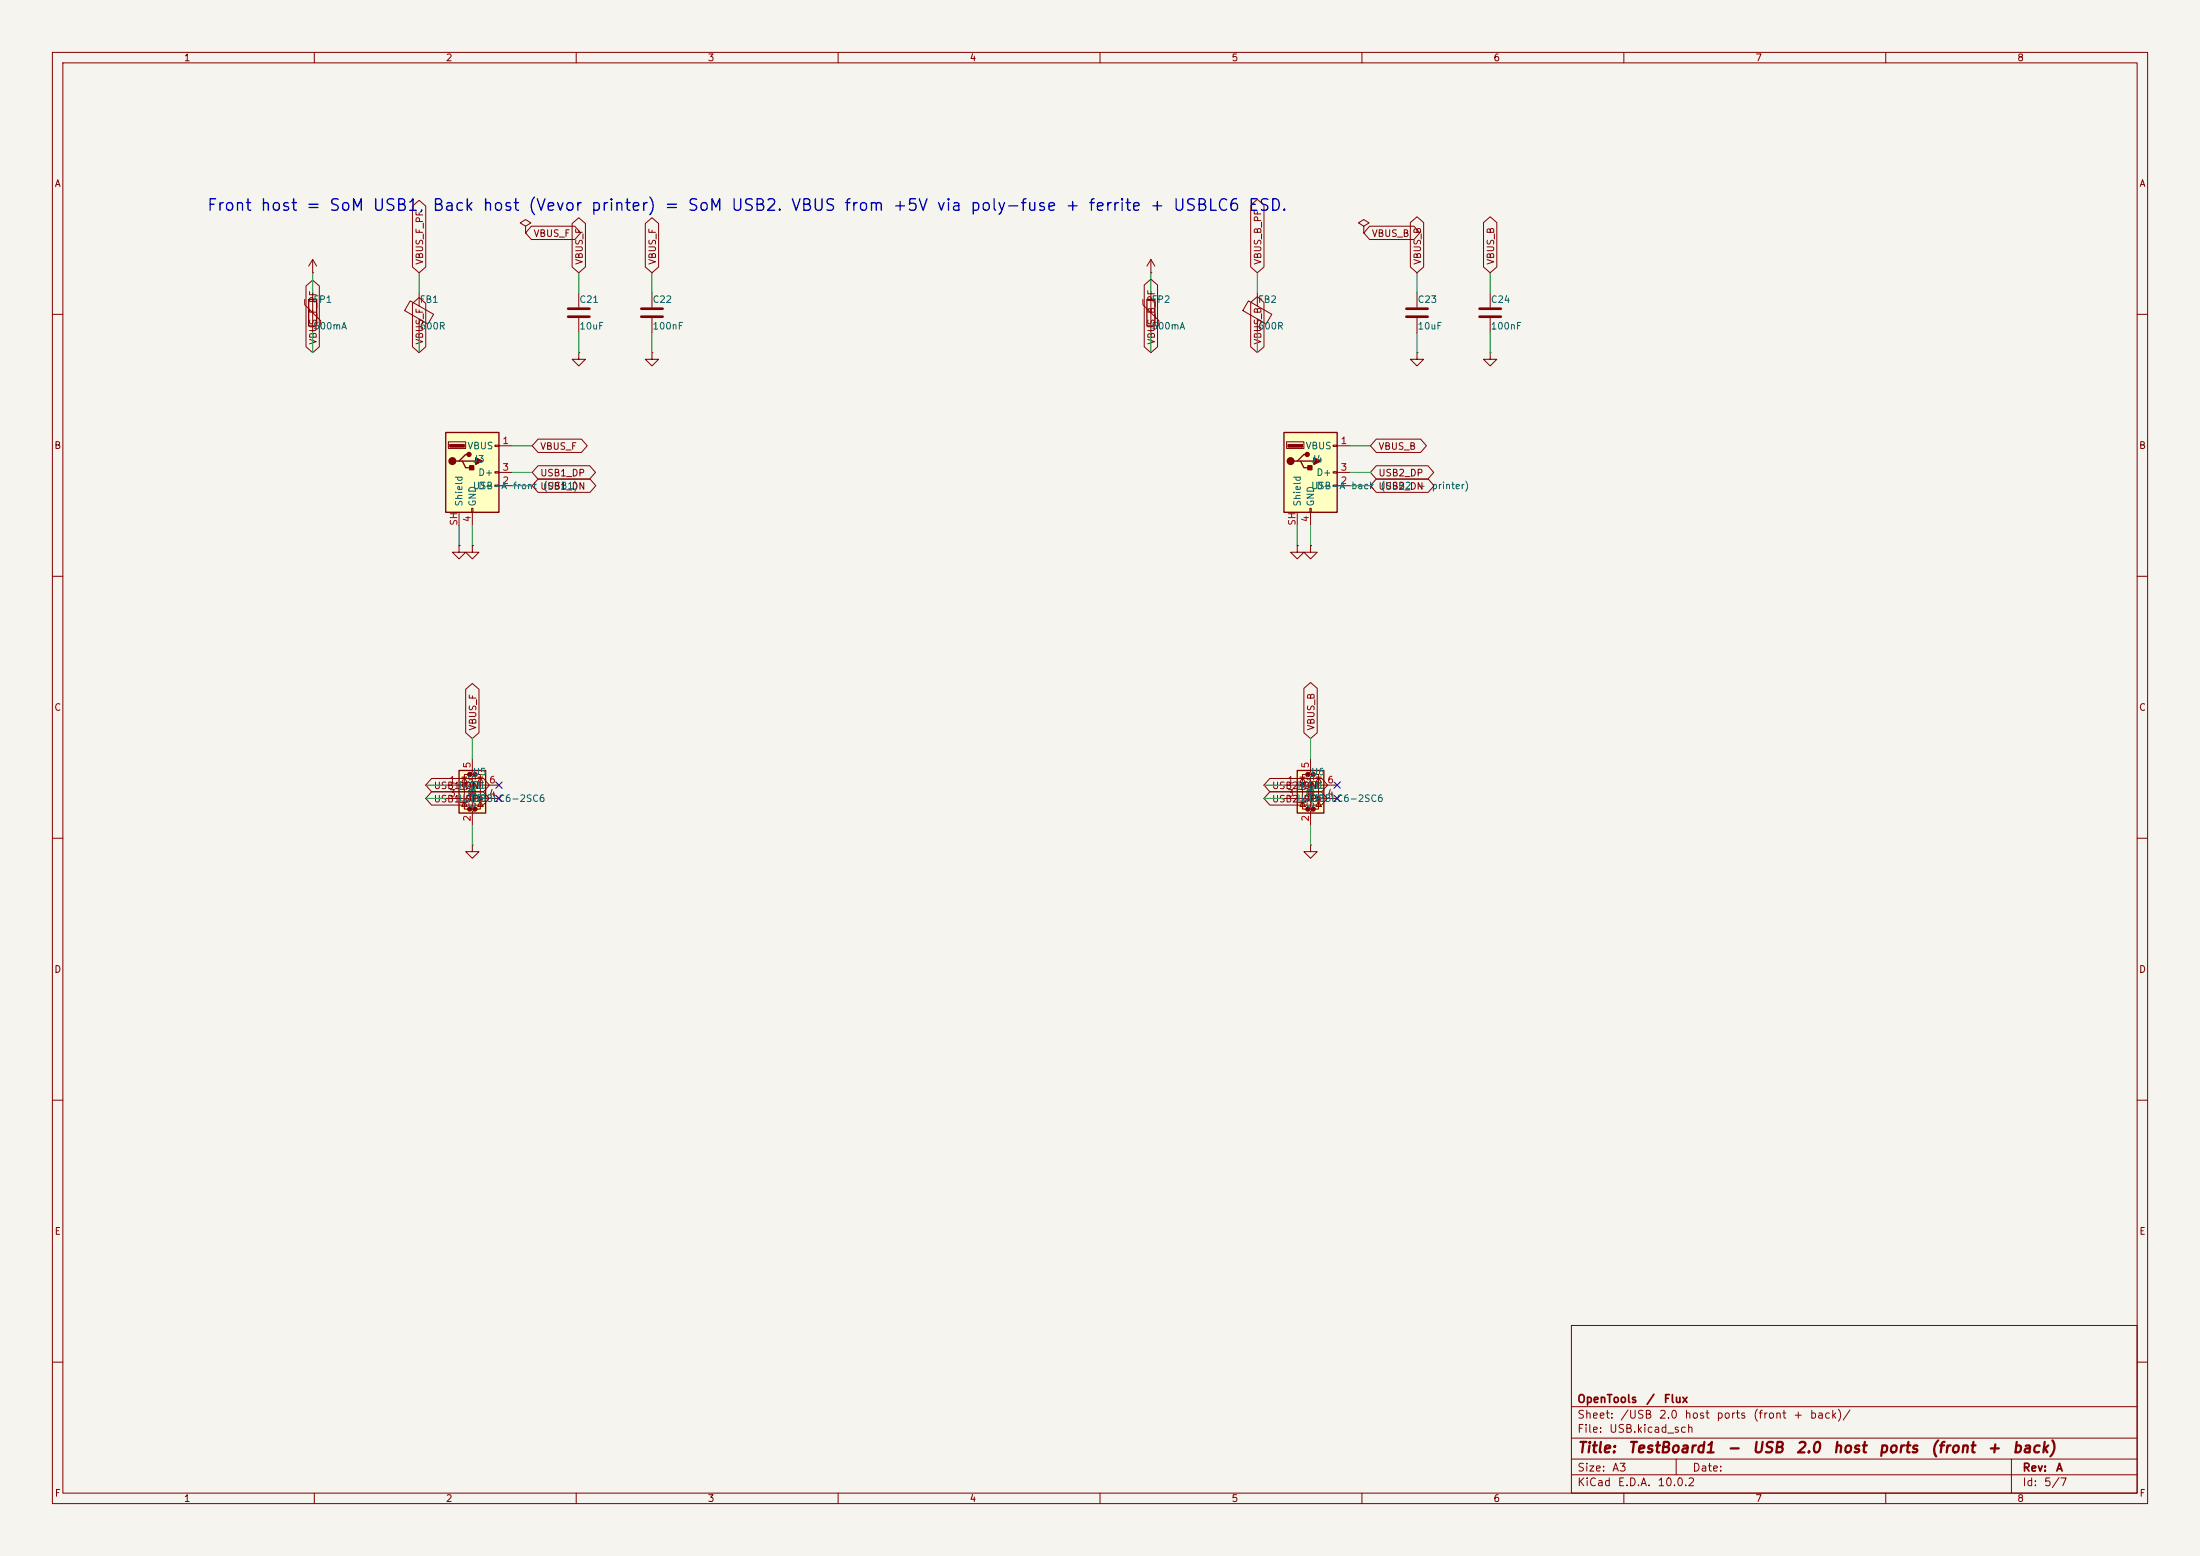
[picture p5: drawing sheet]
(kicad_sch
 (version 20260306)
 (generator "eeschema")
 (generator_version "10.0")
 (paper "A3")
 (title_block
  (title "TestBoard1 - USB 2.0 host ports (front + back)")
  (rev "A")
  (company "OpenTools / Flux"))
 (lib_symbols
  (symbol "Connector:USB_A"
    (pin_names
    (offset 1.016)) (exclude_from_sim no) (in_bom yes) (on_board yes)
    (in_pos_files yes)
    (duplicate_pin_numbers_are_jumpers no)
    (property "Reference" "J" (at -5.08 11.43 0) (show_name no) (do_not_autoplace no) (effects (font (size 1.27 1.27)) (justify left)))
    (property "Value" "USB_A" (at -5.08 8.89 0) (show_name no) (do_not_autoplace no) (effects (font (size 1.27 1.27)) (justify left)))
    (property "Footprint" "" (at 3.81 -1.27 0) (show_name no) (do_not_autoplace no) (hide yes) (effects (font (size 1.27 1.27))))
    (property "Datasheet" "" (at 3.81 -1.27 0) (show_name no) (do_not_autoplace no) (hide yes) (effects (font (size 1.27 1.27))))
    (property "Description" "USB Type A connector" (at 0 0 0) (show_name no) (do_not_autoplace no) (hide yes) (effects (font (size 1.27 1.27))))
    (symbol "USB_A_0_1"
    (rectangle (start -5.08 -7.62) (end 5.08 7.62) (stroke (width 0.254) (type default)) (fill (type background)))
    (circle (center -3.81 2.159) (radius 0.635) (stroke (width 0.254) (type default)) (fill (type outline)))
    (polyline (pts (xy -3.175 2.159) (xy -2.54 2.159) (xy -1.27 3.429) (xy -0.635 3.429)) (stroke (width 0.254) (type default)) (fill (type none)))
    (polyline (pts (xy -2.54 2.159) (xy -1.905 2.159) (xy -1.27 0.889) (xy 0 0.889)) (stroke (width 0.254) (type default)) (fill (type none)))
    (rectangle (start -1.524 4.826) (end -4.318 5.334) (stroke (width 0) (type default)) (fill (type outline)))
    (rectangle (start -1.27 4.572) (end -4.572 5.842) (stroke (width 0) (type default)) (fill (type none)))
    (circle (center -0.635 3.429) (radius 0.381) (stroke (width 0.254) (type default)) (fill (type outline)))
    (rectangle (start -0.127 -7.62) (end 0.127 -6.858) (stroke (width 0) (type default)) (fill (type none)))
    (rectangle (start 0.254 1.27) (end -0.508 0.508) (stroke (width 0.254) (type default)) (fill (type outline)))
    (polyline (pts (xy 0.635 2.794) (xy 0.635 1.524) (xy 1.905 2.159) (xy 0.635 2.794)) (stroke (width 0.254) (type default)) (fill (type outline)))
    (rectangle (start 5.08 4.953) (end 4.318 5.207) (stroke (width 0) (type default)) (fill (type none)))
    (rectangle (start 5.08 -0.127) (end 4.318 0.127) (stroke (width 0) (type default)) (fill (type none)))
    (rectangle (start 5.08 -2.667) (end 4.318 -2.413) (stroke (width 0) (type default)) (fill (type none))))
    (symbol "USB_A_1_1"
    (polyline (pts (xy -1.905 2.159) (xy 0.635 2.159)) (stroke (width 0.254) (type default)) (fill (type none)))
    (pin power_in line (at 7.62 5.08 180) (length 2.54) (name "VBUS" (effects (font (size 1.27 1.27)))) (number "1" (effects (font (size 1.27 1.27)))))
    (pin bidirectional line (at 7.62 -2.54 180) (length 2.54) (name "D-" (effects (font (size 1.27 1.27)))) (number "2" (effects (font (size 1.27 1.27)))))
    (pin bidirectional line (at 7.62 0 180) (length 2.54) (name "D+" (effects (font (size 1.27 1.27)))) (number "3" (effects (font (size 1.27 1.27)))))
    (pin power_in line (at 0 -10.16 90) (length 2.54) (name "GND" (effects (font (size 1.27 1.27)))) (number "4" (effects (font (size 1.27 1.27)))))
    (pin passive line (at -2.54 -10.16 90) (length 2.54) (name "Shield" (effects (font (size 1.27 1.27)))) (number "SH" (effects (font (size 1.27 1.27))))))
    (embedded_fonts no))
  (symbol "Device:C"
    (pin_numbers (hide yes))
    (pin_names
    (offset 0.254)) (exclude_from_sim no) (in_bom yes) (on_board yes)
    (in_pos_files yes)
    (duplicate_pin_numbers_are_jumpers no)
    (property "Reference" "C" (at 0.635 2.54 0) (show_name no) (do_not_autoplace no) (effects (font (size 1.27 1.27)) (justify left)))
    (property "Value" "C" (at 0.635 -2.54 0) (show_name no) (do_not_autoplace no) (effects (font (size 1.27 1.27)) (justify left)))
    (property "Footprint" "" (at 0.9652 -3.81 0) (show_name no) (do_not_autoplace no) (hide yes) (effects (font (size 1.27 1.27))))
    (property "Datasheet" "" (at 0 0 0) (show_name no) (do_not_autoplace no) (hide yes) (effects (font (size 1.27 1.27))))
    (property "Description" "Unpolarized capacitor" (at 0 0 0) (show_name no) (do_not_autoplace no) (hide yes) (effects (font (size 1.27 1.27))))
    (symbol "C_0_1"
    (polyline (pts (xy -2.032 0.762) (xy 2.032 0.762)) (stroke (width 0.508) (type default)) (fill (type none)))
    (polyline (pts (xy -2.032 -0.762) (xy 2.032 -0.762)) (stroke (width 0.508) (type default)) (fill (type none))))
    (symbol "C_1_1"
    (pin passive line (at 0 3.81 270) (length 2.794) (name "" (effects (font (size 1.27 1.27)))) (number "1" (effects (font (size 1.27 1.27)))))
    (pin passive line (at 0 -3.81 90) (length 2.794) (name "" (effects (font (size 1.27 1.27)))) (number "2" (effects (font (size 1.27 1.27))))))
    (embedded_fonts no))
  (symbol "Device:FerriteBead"
    (pin_numbers (hide yes))
    (pin_names
    (offset 0)) (exclude_from_sim no) (in_bom yes) (on_board yes)
    (in_pos_files yes)
    (duplicate_pin_numbers_are_jumpers no)
    (property "Reference" "FB" (at -3.81 0.635 90) (show_name no) (do_not_autoplace no) (effects (font (size 1.27 1.27))))
    (property "Value" "FerriteBead" (at 3.81 0 90) (show_name no) (do_not_autoplace no) (effects (font (size 1.27 1.27))))
    (property "Footprint" "" (at -1.778 0 90) (show_name no) (do_not_autoplace no) (hide yes) (effects (font (size 1.27 1.27))))
    (property "Datasheet" "" (at 0 0 0) (show_name no) (do_not_autoplace no) (hide yes) (effects (font (size 1.27 1.27))))
    (property "Description" "Ferrite bead" (at 0 0 0) (show_name no) (do_not_autoplace no) (hide yes) (effects (font (size 1.27 1.27))))
    (symbol "FerriteBead_0_1"
    (polyline (pts (xy -2.7686 0.4064) (xy -1.7018 2.2606) (xy 2.7686 -0.3048) (xy 1.6764 -2.159) (xy -2.7686 0.4064)) (stroke (width 0) (type default)) (fill (type none)))
    (polyline (pts (xy 0 1.27) (xy 0 1.2954)) (stroke (width 0) (type default)) (fill (type none)))
    (polyline (pts (xy 0 -1.27) (xy 0 -1.2192)) (stroke (width 0) (type default)) (fill (type none))))
    (symbol "FerriteBead_1_1"
    (pin passive line (at 0 3.81 270) (length 2.54) (name "" (effects (font (size 1.27 1.27)))) (number "1" (effects (font (size 1.27 1.27)))))
    (pin passive line (at 0 -3.81 90) (length 2.54) (name "" (effects (font (size 1.27 1.27)))) (number "2" (effects (font (size 1.27 1.27))))))
    (embedded_fonts no))
  (symbol "Device:Polyfuse"
    (pin_numbers (hide yes))
    (pin_names
    (offset 0)) (exclude_from_sim no) (in_bom yes) (on_board yes)
    (in_pos_files yes)
    (duplicate_pin_numbers_are_jumpers no)
    (property "Reference" "F" (at -2.54 0 90) (show_name no) (do_not_autoplace no) (effects (font (size 1.27 1.27))))
    (property "Value" "Polyfuse" (at 2.54 0 90) (show_name no) (do_not_autoplace no) (effects (font (size 1.27 1.27))))
    (property "Footprint" "" (at 1.27 -5.08 0) (show_name no) (do_not_autoplace no) (hide yes) (effects (font (size 1.27 1.27)) (justify left)))
    (property "Datasheet" "" (at 0 0 0) (show_name no) (do_not_autoplace no) (hide yes) (effects (font (size 1.27 1.27))))
    (property "Description" "Resettable fuse, polymeric positive temperature coefficient" (at 0 0 0) (show_name no) (do_not_autoplace no) (hide yes) (effects (font (size 1.27 1.27))))
    (symbol "Polyfuse_0_1"
    (polyline (pts (xy -1.524 2.54) (xy -1.524 1.524) (xy 1.524 -1.524) (xy 1.524 -2.54)) (stroke (width 0) (type default)) (fill (type none)))
    (rectangle (start -0.762 2.54) (end 0.762 -2.54) (stroke (width 0.254) (type default)) (fill (type none)))
    (polyline (pts (xy 0 2.54) (xy 0 -2.54)) (stroke (width 0) (type default)) (fill (type none))))
    (symbol "Polyfuse_1_1"
    (pin passive line (at 0 3.81 270) (length 1.27) (name "" (effects (font (size 1.27 1.27)))) (number "1" (effects (font (size 1.27 1.27)))))
    (pin passive line (at 0 -3.81 90) (length 1.27) (name "" (effects (font (size 1.27 1.27)))) (number "2" (effects (font (size 1.27 1.27))))))
    (embedded_fonts no))
  (symbol "Power_Protection:USBLC6-2SC6"
    (property "Reference" "U" (at 0.635 5.715 0) (show_name no) (do_not_autoplace no) (effects (font (size 1.27 1.27)) (justify left)))
    (property "Value" "USBLC6-2SC6" (at 0.635 3.81 0) (show_name no) (do_not_autoplace no) (effects (font (size 1.27 1.27)) (justify left)))
    (property "Footprint" "Package_TO_SOT_SMD:SOT-23-6" (at 1.27 -6.35 0) (show_name no) (do_not_autoplace no) (hide yes) (effects (font (size 1.27 1.27)
    (italic yes)) (justify left)))
    (property "Datasheet" "https://www.st.com/resource/en/datasheet/usblc6-2.pdf" (at 1.27 -8.255 0) (show_name no) (do_not_autoplace no) (hide yes) (effects (font (size 1.27 1.27)) (justify left)))
    (property "Description" "Very low capacitance ESD protection diode, 2 data-line, SOT-23-6" (at 0 0 0) (show_name no) (do_not_autoplace no) (hide yes) (effects (font (size 1.27 1.27))))
    (embedded_fonts no)
    (symbol "USBLC6-2SC6_0_0"
    (circle (center -1.524 0) (radius 0.0001) (stroke (width 0.508) (type default)) (fill (type none)))
    (circle (center -0.508 2.032) (radius 0.0001) (stroke (width 0.508) (type default)) (fill (type none)))
    (circle (center -0.508 -4.572) (radius 0.0001) (stroke (width 0.508) (type default)) (fill (type none)))
    (circle (center 0.508 2.032) (radius 0.0001) (stroke (width 0.508) (type default)) (fill (type none)))
    (circle (center 0.508 -4.572) (radius 0.0001) (stroke (width 0.508) (type default)) (fill (type none)))
    (circle (center 1.524 -2.54) (radius 0.0001) (stroke (width 0.508) (type default)) (fill (type none))))
    (symbol "USBLC6-2SC6_0_1"
    (polyline (pts (xy -2.54 0) (xy 2.54 0)) (stroke (width 0) (type default)) (fill (type none)))
    (polyline (pts (xy -2.54 -2.54) (xy 2.54 -2.54)) (stroke (width 0) (type default)) (fill (type none)))
    (polyline (pts (xy -2.032 0.508) (xy -1.016 0.508) (xy -1.524 1.524) (xy -2.032 0.508)) (stroke (width 0) (type default)) (fill (type none)))
    (polyline (pts (xy -2.032 -3.048) (xy -1.016 -3.048)) (stroke (width 0) (type default)) (fill (type none)))
    (polyline (pts (xy -1.016 1.524) (xy -2.032 1.524)) (stroke (width 0) (type default)) (fill (type none)))
    (polyline (pts (xy -1.016 -4.064) (xy -2.032 -4.064) (xy -1.524 -3.048) (xy -1.016 -4.064)) (stroke (width 0) (type default)) (fill (type none)))
    (polyline (pts (xy -0.508 -1.143) (xy -0.508 -0.762) (xy 0.508 -0.762)) (stroke (width 0) (type default)) (fill (type none)))
    (polyline (pts (xy 0 2.54) (xy -0.508 2.032) (xy 0.508 2.032) (xy 0 1.524) (xy 0 -4.064) (xy -0.508 -4.572) (xy 0.508 -4.572) (xy 0 -5.08)) (stroke (width 0) (type default)) (fill (type none)))
    (polyline (pts (xy 0.508 -1.778) (xy -0.508 -1.778) (xy 0 -0.762) (xy 0.508 -1.778)) (stroke (width 0) (type default)) (fill (type none)))
    (polyline (pts (xy 1.016 1.524) (xy 2.032 1.524)) (stroke (width 0) (type default)) (fill (type none)))
    (polyline (pts (xy 1.016 -3.048) (xy 2.032 -3.048)) (stroke (width 0) (type default)) (fill (type none)))
    (polyline (pts (xy 2.032 0.508) (xy 1.016 0.508) (xy 1.524 1.524) (xy 2.032 0.508)) (stroke (width 0) (type default)) (fill (type none)))
    (polyline (pts (xy 2.032 -4.064) (xy 1.016 -4.064) (xy 1.524 -3.048) (xy 2.032 -4.064)) (stroke (width 0) (type default)) (fill (type none))))
    (symbol "USBLC6-2SC6_1_1"
    (rectangle (start -2.54 2.794) (end 2.54 -5.334) (stroke (width 0.254) (type default)) (fill (type background)))
    (polyline (pts (xy -0.508 2.032) (xy -1.524 2.032) (xy -1.524 -4.572) (xy -0.508 -4.572)) (stroke (width 0) (type default)) (fill (type none)))
    (polyline (pts (xy 0.508 -4.572) (xy 1.524 -4.572) (xy 1.524 2.032) (xy 0.508 2.032)) (stroke (width 0) (type default)) (fill (type none)))
    (pin passive line (at -5.08 0 0) (length 2.54) (name "I/O1" (effects (font (size 1.27 1.27)))) (number "1" (effects (font (size 1.27 1.27)))))
    (pin passive line (at 0 -7.62 90) (length 2.54) (name "GND" (effects (font (size 1.27 1.27)))) (number "2" (effects (font (size 1.27 1.27)))))
    (pin passive line (at -5.08 -2.54 0) (length 2.54) (name "I/O2" (effects (font (size 1.27 1.27)))) (number "3" (effects (font (size 1.27 1.27)))))
    (pin passive line (at 5.08 -2.54 180) (length 2.54) (name "I/O2" (effects (font (size 1.27 1.27)))) (number "4" (effects (font (size 1.27 1.27)))))
    (pin passive line (at 0 5.08 270) (length 2.54) (name "VBUS" (effects (font (size 1.27 1.27)))) (number "5" (effects (font (size 1.27 1.27)))))
    (pin passive line (at 5.08 0 180) (length 2.54) (name "I/O1" (effects (font (size 1.27 1.27)))) (number "6" (effects (font (size 1.27 1.27)))))))
  (symbol "power:+5V"
    (power global)
    (pin_numbers (hide yes))
    (pin_names
    (offset 0) (hide yes)) (exclude_from_sim no) (in_bom yes) (on_board yes)
    (in_pos_files yes)
    (duplicate_pin_numbers_are_jumpers no)
    (property "Reference" "#PWR" (at 0 -3.81 0) (show_name no) (do_not_autoplace no) (hide yes) (effects (font (size 1.27 1.27))))
    (property "Value" "+5V" (at 0 3.556 0) (show_name no) (do_not_autoplace no) (effects (font (size 1.27 1.27))))
    (property "Footprint" "" (at 0 0 0) (show_name no) (do_not_autoplace no) (hide yes) (effects (font (size 1.27 1.27))))
    (property "Datasheet" "" (at 0 0 0) (show_name no) (do_not_autoplace no) (hide yes) (effects (font (size 1.27 1.27))))
    (property "Description" "Power symbol creates a global label with name \"+5V\"" (at 0 0 0) (show_name no) (do_not_autoplace no) (hide yes) (effects (font (size 1.27 1.27))))
    (symbol "+5V_0_1"
    (polyline (pts (xy -0.762 1.27) (xy 0 2.54)) (stroke (width 0) (type default)) (fill (type none)))
    (polyline (pts (xy 0 2.54) (xy 0.762 1.27)) (stroke (width 0) (type default)) (fill (type none)))
    (polyline (pts (xy 0 0) (xy 0 2.54)) (stroke (width 0) (type default)) (fill (type none))))
    (symbol "+5V_1_1"
    (pin power_in line (at 0 0 90) (length 0) (name "" (effects (font (size 1.27 1.27)))) (number "1" (effects (font (size 1.27 1.27))))))
    (embedded_fonts no))
  (symbol "power:GND"
    (power global)
    (pin_numbers (hide yes))
    (pin_names
    (offset 0) (hide yes)) (exclude_from_sim no) (in_bom yes) (on_board yes)
    (in_pos_files yes)
    (duplicate_pin_numbers_are_jumpers no)
    (property "Reference" "#PWR" (at 0 -6.35 0) (show_name no) (do_not_autoplace no) (hide yes) (effects (font (size 1.27 1.27))))
    (property "Value" "GND" (at 0 -3.81 0) (show_name no) (do_not_autoplace no) (effects (font (size 1.27 1.27))))
    (property "Footprint" "" (at 0 0 0) (show_name no) (do_not_autoplace no) (hide yes) (effects (font (size 1.27 1.27))))
    (property "Datasheet" "" (at 0 0 0) (show_name no) (do_not_autoplace no) (hide yes) (effects (font (size 1.27 1.27))))
    (property "Description" "Power symbol creates a global label with name \"GND\" , ground" (at 0 0 0) (show_name no) (do_not_autoplace no) (hide yes) (effects (font (size 1.27 1.27))))
    (symbol "GND_0_1"
    (polyline (pts (xy 0 0) (xy 0 -1.27) (xy 1.27 -1.27) (xy 0 -2.54) (xy -1.27 -1.27) (xy 0 -1.27)) (stroke (width 0) (type default)) (fill (type none))))
    (symbol "GND_1_1"
    (pin power_in line (at 0 0 270) (length 0) (name "" (effects (font (size 1.27 1.27)))) (number "1" (effects (font (size 1.27 1.27))))))
    (embedded_fonts no))
  (symbol "power:PWR_FLAG"
    (power global)
    (pin_numbers (hide yes))
    (pin_names
    (offset 0) (hide yes)) (exclude_from_sim no) (in_bom yes) (on_board yes)
    (in_pos_files yes)
    (duplicate_pin_numbers_are_jumpers no)
    (property "Reference" "#FLG" (at 0 1.905 0) (show_name no) (do_not_autoplace no) (hide yes) (effects (font (size 1.27 1.27))))
    (property "Value" "PWR_FLAG" (at 0 3.81 0) (show_name no) (do_not_autoplace no) (effects (font (size 1.27 1.27))))
    (property "Footprint" "" (at 0 0 0) (show_name no) (do_not_autoplace no) (hide yes) (effects (font (size 1.27 1.27))))
    (property "Datasheet" "" (at 0 0 0) (show_name no) (do_not_autoplace no) (hide yes) (effects (font (size 1.27 1.27))))
    (property "Description" "Special symbol for telling ERC where power comes from" (at 0 0 0) (show_name no) (do_not_autoplace no) (hide yes) (effects (font (size 1.27 1.27))))
    (symbol "PWR_FLAG_0_0"
    (pin power_out line (at 0 0 90) (length 0) (name "" (effects (font (size 1.27 1.27)))) (number "1" (effects (font (size 1.27 1.27))))))
    (symbol "PWR_FLAG_0_1"
    (polyline (pts (xy 0 0) (xy 0 1.27) (xy -1.016 1.905) (xy 0 2.54) (xy 1.016 1.905) (xy 0 1.27)) (stroke (width 0) (type default)) (fill (type none))))
    (embedded_fonts no)))
 (symbol
  (lib_id "Connector:USB_A")
  (at 90.1700 90.1700 0)
  (unit 1)
  (exclude_from_sim no)(in_bom yes)(on_board yes)(dnp no)
  (property "Reference" "J3" (at 90.1700 87.6300 0)  (effects (font (size 1.27 1.27)) (justify left)))
  (property "Value" "USB-A front (USB1)" (at 90.1700 92.7100 0)  (effects (font (size 1.27 1.27)) (justify left)))
  (property "Footprint" "Connector_USB:USB_A_Molex_67643_Horizontal" (at 90.1700 90.1700 0) (hide yes) (effects (font (size 1.27 1.27))))
  (pin "1")
  (pin "2")
  (pin "3")
  (pin "4")
  (pin "SH"))
 (wire (pts (xy 97.7900 85.0900) (xy 101.6000 85.0900)) (stroke (width 0) (type default)))
 (global_label "VBUS_F" (shape bidirectional) (at 101.6000 85.0900 0) (effects (font (size 1.27 1.27)) (justify left)))
 (wire (pts (xy 97.7900 92.7100) (xy 101.6000 92.7100)) (stroke (width 0) (type default)))
 (global_label "USB1_DN" (shape bidirectional) (at 101.6000 92.7100 0) (effects (font (size 1.27 1.27)) (justify left)))
 (wire (pts (xy 97.7900 90.1700) (xy 101.6000 90.1700)) (stroke (width 0) (type default)))
 (global_label "USB1_DP" (shape bidirectional) (at 101.6000 90.1700 0) (effects (font (size 1.27 1.27)) (justify left)))
 (wire (pts (xy 90.1700 100.3300) (xy 90.1700 104.1400)) (stroke (width 0) (type default)))
 (symbol
  (lib_id "power:GND")
  (at 90.1700 104.1400 0)
  (unit 1)
  (exclude_from_sim no)(in_bom yes)(on_board yes)(dnp no)
  (property "Reference" "#PWR126" (at 90.1700 101.6000 0) (hide yes) (effects (font (size 1.27 1.27)) (justify left)))
  (property "Value" "GND" (at 90.1700 106.6800 0) (hide yes) (effects (font (size 1.27 1.27)) (justify left)))
  (property "Footprint" "" (at 90.1700 104.1400 0) (hide yes) (effects (font (size 1.27 1.27))))
  (pin "1"))
 (wire (pts (xy 87.6300 100.3300) (xy 87.6300 104.1400)) (stroke (width 0) (type default)))
 (symbol
  (lib_id "power:GND")
  (at 87.6300 104.1400 0)
  (unit 1)
  (exclude_from_sim no)(in_bom yes)(on_board yes)(dnp no)
  (property "Reference" "#PWR127" (at 87.6300 101.6000 0) (hide yes) (effects (font (size 1.27 1.27)) (justify left)))
  (property "Value" "GND" (at 87.6300 106.6800 0) (hide yes) (effects (font (size 1.27 1.27)) (justify left)))
  (property "Footprint" "" (at 87.6300 104.1400 0) (hide yes) (effects (font (size 1.27 1.27))))
  (pin "1"))
 (symbol
  (lib_id "Power_Protection:USBLC6-2SC6")
  (at 90.1700 149.8600 0)
  (unit 1)
  (exclude_from_sim no)(in_bom yes)(on_board yes)(dnp no)
  (property "Reference" "U5" (at 90.1700 147.3200 0)  (effects (font (size 1.27 1.27)) (justify left)))
  (property "Value" "USBLC6-2SC6" (at 90.1700 152.4000 0)  (effects (font (size 1.27 1.27)) (justify left)))
  (property "Footprint" "Package_TO_SOT_SMD:SOT-23-6" (at 90.1700 149.8600 0) (hide yes) (effects (font (size 1.27 1.27))))
  (pin "1")
  (pin "2")
  (pin "3")
  (pin "4")
  (pin "5")
  (pin "6"))
 (wire (pts (xy 85.0900 149.8600) (xy 81.2800 149.8600)) (stroke (width 0) (type default)))
 (global_label "USB1_DN" (shape bidirectional) (at 81.2800 149.8600 180) (effects (font (size 1.27 1.27)) (justify left)))
 (wire (pts (xy 90.1700 157.4800) (xy 90.1700 161.2900)) (stroke (width 0) (type default)))
 (symbol
  (lib_id "power:GND")
  (at 90.1700 161.2900 0)
  (unit 1)
  (exclude_from_sim no)(in_bom yes)(on_board yes)(dnp no)
  (property "Reference" "#PWR128" (at 90.1700 158.7500 0) (hide yes) (effects (font (size 1.27 1.27)) (justify left)))
  (property "Value" "GND" (at 90.1700 163.8300 0) (hide yes) (effects (font (size 1.27 1.27)) (justify left)))
  (property "Footprint" "" (at 90.1700 161.2900 0) (hide yes) (effects (font (size 1.27 1.27))))
  (pin "1"))
 (wire (pts (xy 85.0900 152.4000) (xy 81.2800 152.4000)) (stroke (width 0) (type default)))
 (global_label "USB1_DP" (shape bidirectional) (at 81.2800 152.4000 180) (effects (font (size 1.27 1.27)) (justify left)))
 (no_connect (at 95.2500 152.4000))
 (wire (pts (xy 90.1700 144.7800) (xy 90.1700 140.9700)) (stroke (width 0) (type default)))
 (global_label "VBUS_F" (shape bidirectional) (at 90.1700 140.9700 90) (effects (font (size 1.27 1.27)) (justify left)))
 (no_connect (at 95.2500 149.8600))
 (symbol
  (lib_id "Device:Polyfuse")
  (at 59.6900 59.6900 0)
  (unit 1)
  (exclude_from_sim no)(in_bom yes)(on_board yes)(dnp no)
  (property "Reference" "FP1" (at 59.6900 57.1500 0)  (effects (font (size 1.27 1.27)) (justify left)))
  (property "Value" "500mA" (at 59.6900 62.2300 0)  (effects (font (size 1.27 1.27)) (justify left)))
  (property "Footprint" "Fuse:Fuse_1812_4532Metric" (at 59.6900 59.6900 0) (hide yes) (effects (font (size 1.27 1.27))))
  (pin "1")
  (pin "2"))
 (wire (pts (xy 59.6900 55.8800) (xy 59.6900 52.0700)) (stroke (width 0) (type default)))
 (symbol
  (lib_id "power:+5V")
  (at 59.6900 52.0700 0)
  (unit 1)
  (exclude_from_sim no)(in_bom yes)(on_board yes)(dnp no)
  (property "Reference" "#PWR129" (at 59.6900 49.5300 0) (hide yes) (effects (font (size 1.27 1.27)) (justify left)))
  (property "Value" "+5V" (at 59.6900 54.6100 0) (hide yes) (effects (font (size 1.27 1.27)) (justify left)))
  (property "Footprint" "" (at 59.6900 52.0700 0) (hide yes) (effects (font (size 1.27 1.27))))
  (pin "1"))
 (wire (pts (xy 59.6900 63.5000) (xy 59.6900 67.3100)) (stroke (width 0) (type default)))
 (global_label "VBUS_F_PF" (shape bidirectional) (at 59.6900 67.3100 270) (effects (font (size 1.27 1.27)) (justify left)))
 (symbol
  (lib_id "Device:FerriteBead")
  (at 80.0100 59.6900 0)
  (unit 1)
  (exclude_from_sim no)(in_bom yes)(on_board yes)(dnp no)
  (property "Reference" "FB1" (at 80.0100 57.1500 0)  (effects (font (size 1.27 1.27)) (justify left)))
  (property "Value" "600R" (at 80.0100 62.2300 0)  (effects (font (size 1.27 1.27)) (justify left)))
  (property "Footprint" "Inductor_SMD:L_0805_2012Metric" (at 80.0100 59.6900 0) (hide yes) (effects (font (size 1.27 1.27))))
  (pin "1")
  (pin "2"))
 (wire (pts (xy 80.0100 55.8800) (xy 80.0100 52.0700)) (stroke (width 0) (type default)))
 (global_label "VBUS_F_PF" (shape bidirectional) (at 80.0100 52.0700 90) (effects (font (size 1.27 1.27)) (justify left)))
 (wire (pts (xy 80.0100 63.5000) (xy 80.0100 67.3100)) (stroke (width 0) (type default)))
 (global_label "VBUS_F" (shape bidirectional) (at 80.0100 67.3100 270) (effects (font (size 1.27 1.27)) (justify left)))
 (symbol
  (lib_id "Device:C")
  (at 110.4900 59.6900 0)
  (unit 1)
  (exclude_from_sim no)(in_bom yes)(on_board yes)(dnp no)
  (property "Reference" "C21" (at 110.4900 57.1500 0)  (effects (font (size 1.27 1.27)) (justify left)))
  (property "Value" "10uF" (at 110.4900 62.2300 0)  (effects (font (size 1.27 1.27)) (justify left)))
  (property "Footprint" "Capacitor_SMD:C_0805_2012Metric" (at 110.4900 59.6900 0) (hide yes) (effects (font (size 1.27 1.27))))
  (pin "1")
  (pin "2"))
 (wire (pts (xy 110.4900 55.8800) (xy 110.4900 52.0700)) (stroke (width 0) (type default)))
 (global_label "VBUS_F" (shape bidirectional) (at 110.4900 52.0700 90) (effects (font (size 1.27 1.27)) (justify left)))
 (wire (pts (xy 110.4900 63.5000) (xy 110.4900 67.3100)) (stroke (width 0) (type default)))
 (symbol
  (lib_id "power:GND")
  (at 110.4900 67.3100 0)
  (unit 1)
  (exclude_from_sim no)(in_bom yes)(on_board yes)(dnp no)
  (property "Reference" "#PWR130" (at 110.4900 64.7700 0) (hide yes) (effects (font (size 1.27 1.27)) (justify left)))
  (property "Value" "GND" (at 110.4900 69.8500 0) (hide yes) (effects (font (size 1.27 1.27)) (justify left)))
  (property "Footprint" "" (at 110.4900 67.3100 0) (hide yes) (effects (font (size 1.27 1.27))))
  (pin "1"))
 (symbol
  (lib_id "Device:C")
  (at 124.4600 59.6900 0)
  (unit 1)
  (exclude_from_sim no)(in_bom yes)(on_board yes)(dnp no)
  (property "Reference" "C22" (at 124.4600 57.1500 0)  (effects (font (size 1.27 1.27)) (justify left)))
  (property "Value" "100nF" (at 124.4600 62.2300 0)  (effects (font (size 1.27 1.27)) (justify left)))
  (property "Footprint" "Capacitor_SMD:C_0603_1608Metric" (at 124.4600 59.6900 0) (hide yes) (effects (font (size 1.27 1.27))))
  (pin "1")
  (pin "2"))
 (wire (pts (xy 124.4600 55.8800) (xy 124.4600 52.0700)) (stroke (width 0) (type default)))
 (global_label "VBUS_F" (shape bidirectional) (at 124.4600 52.0700 90) (effects (font (size 1.27 1.27)) (justify left)))
 (wire (pts (xy 124.4600 63.5000) (xy 124.4600 67.3100)) (stroke (width 0) (type default)))
 (symbol
  (lib_id "power:GND")
  (at 124.4600 67.3100 0)
  (unit 1)
  (exclude_from_sim no)(in_bom yes)(on_board yes)(dnp no)
  (property "Reference" "#PWR131" (at 124.4600 64.7700 0) (hide yes) (effects (font (size 1.27 1.27)) (justify left)))
  (property "Value" "GND" (at 124.4600 69.8500 0) (hide yes) (effects (font (size 1.27 1.27)) (justify left)))
  (property "Footprint" "" (at 124.4600 67.3100 0) (hide yes) (effects (font (size 1.27 1.27))))
  (pin "1"))
 (symbol
  (lib_id "power:PWR_FLAG")
  (at 100.3300 44.4500 0)
  (unit 1)
  (exclude_from_sim no)(in_bom yes)(on_board yes)(dnp no)
  (property "Reference" "#FLG132" (at 100.3300 41.9100 0) (hide yes) (effects (font (size 1.27 1.27)) (justify left)))
  (property "Value" "VBUS_F" (at 100.3300 46.9900 0) (hide yes) (effects (font (size 1.27 1.27)) (justify left)))
  (property "Footprint" "" (at 100.3300 44.4500 0) (hide yes) (effects (font (size 1.27 1.27))))
  (pin "1"))
 (global_label "VBUS_F" (shape bidirectional) (at 100.3300 44.4500 0) (effects (font (size 1.27 1.27)) (justify left)))
 (symbol
  (lib_id "Connector:USB_A")
  (at 250.1900 90.1700 0)
  (unit 1)
  (exclude_from_sim no)(in_bom yes)(on_board yes)(dnp no)
  (property "Reference" "J4" (at 250.1900 87.6300 0)  (effects (font (size 1.27 1.27)) (justify left)))
  (property "Value" "USB-A back (USB2 - printer)" (at 250.1900 92.7100 0)  (effects (font (size 1.27 1.27)) (justify left)))
  (property "Footprint" "Connector_USB:USB_A_Molex_67643_Horizontal" (at 250.1900 90.1700 0) (hide yes) (effects (font (size 1.27 1.27))))
  (pin "1")
  (pin "2")
  (pin "3")
  (pin "4")
  (pin "SH"))
 (wire (pts (xy 257.8100 85.0900) (xy 261.6200 85.0900)) (stroke (width 0) (type default)))
 (global_label "VBUS_B" (shape bidirectional) (at 261.6200 85.0900 0) (effects (font (size 1.27 1.27)) (justify left)))
 (wire (pts (xy 257.8100 92.7100) (xy 261.6200 92.7100)) (stroke (width 0) (type default)))
 (global_label "USB2_DN" (shape bidirectional) (at 261.6200 92.7100 0) (effects (font (size 1.27 1.27)) (justify left)))
 (wire (pts (xy 257.8100 90.1700) (xy 261.6200 90.1700)) (stroke (width 0) (type default)))
 (global_label "USB2_DP" (shape bidirectional) (at 261.6200 90.1700 0) (effects (font (size 1.27 1.27)) (justify left)))
 (wire (pts (xy 250.1900 100.3300) (xy 250.1900 104.1400)) (stroke (width 0) (type default)))
 (symbol
  (lib_id "power:GND")
  (at 250.1900 104.1400 0)
  (unit 1)
  (exclude_from_sim no)(in_bom yes)(on_board yes)(dnp no)
  (property "Reference" "#PWR133" (at 250.1900 101.6000 0) (hide yes) (effects (font (size 1.27 1.27)) (justify left)))
  (property "Value" "GND" (at 250.1900 106.6800 0) (hide yes) (effects (font (size 1.27 1.27)) (justify left)))
  (property "Footprint" "" (at 250.1900 104.1400 0) (hide yes) (effects (font (size 1.27 1.27))))
  (pin "1"))
 (wire (pts (xy 247.6500 100.3300) (xy 247.6500 104.1400)) (stroke (width 0) (type default)))
 (symbol
  (lib_id "power:GND")
  (at 247.6500 104.1400 0)
  (unit 1)
  (exclude_from_sim no)(in_bom yes)(on_board yes)(dnp no)
  (property "Reference" "#PWR134" (at 247.6500 101.6000 0) (hide yes) (effects (font (size 1.27 1.27)) (justify left)))
  (property "Value" "GND" (at 247.6500 106.6800 0) (hide yes) (effects (font (size 1.27 1.27)) (justify left)))
  (property "Footprint" "" (at 247.6500 104.1400 0) (hide yes) (effects (font (size 1.27 1.27))))
  (pin "1"))
 (symbol
  (lib_id "Power_Protection:USBLC6-2SC6")
  (at 250.1900 149.8600 0)
  (unit 1)
  (exclude_from_sim no)(in_bom yes)(on_board yes)(dnp no)
  (property "Reference" "U6" (at 250.1900 147.3200 0)  (effects (font (size 1.27 1.27)) (justify left)))
  (property "Value" "USBLC6-2SC6" (at 250.1900 152.4000 0)  (effects (font (size 1.27 1.27)) (justify left)))
  (property "Footprint" "Package_TO_SOT_SMD:SOT-23-6" (at 250.1900 149.8600 0) (hide yes) (effects (font (size 1.27 1.27))))
  (pin "1")
  (pin "2")
  (pin "3")
  (pin "4")
  (pin "5")
  (pin "6"))
 (wire (pts (xy 245.1100 149.8600) (xy 241.3000 149.8600)) (stroke (width 0) (type default)))
 (global_label "USB2_DN" (shape bidirectional) (at 241.3000 149.8600 180) (effects (font (size 1.27 1.27)) (justify left)))
 (wire (pts (xy 250.1900 157.4800) (xy 250.1900 161.2900)) (stroke (width 0) (type default)))
 (symbol
  (lib_id "power:GND")
  (at 250.1900 161.2900 0)
  (unit 1)
  (exclude_from_sim no)(in_bom yes)(on_board yes)(dnp no)
  (property "Reference" "#PWR135" (at 250.1900 158.7500 0) (hide yes) (effects (font (size 1.27 1.27)) (justify left)))
  (property "Value" "GND" (at 250.1900 163.8300 0) (hide yes) (effects (font (size 1.27 1.27)) (justify left)))
  (property "Footprint" "" (at 250.1900 161.2900 0) (hide yes) (effects (font (size 1.27 1.27))))
  (pin "1"))
 (wire (pts (xy 245.1100 152.4000) (xy 241.3000 152.4000)) (stroke (width 0) (type default)))
 (global_label "USB2_DP" (shape bidirectional) (at 241.3000 152.4000 180) (effects (font (size 1.27 1.27)) (justify left)))
 (no_connect (at 255.2700 152.4000))
 (wire (pts (xy 250.1900 144.7800) (xy 250.1900 140.9700)) (stroke (width 0) (type default)))
 (global_label "VBUS_B" (shape bidirectional) (at 250.1900 140.9700 90) (effects (font (size 1.27 1.27)) (justify left)))
 (no_connect (at 255.2700 149.8600))
 (symbol
  (lib_id "Device:Polyfuse")
  (at 219.7100 59.6900 0)
  (unit 1)
  (exclude_from_sim no)(in_bom yes)(on_board yes)(dnp no)
  (property "Reference" "FP2" (at 219.7100 57.1500 0)  (effects (font (size 1.27 1.27)) (justify left)))
  (property "Value" "500mA" (at 219.7100 62.2300 0)  (effects (font (size 1.27 1.27)) (justify left)))
  (property "Footprint" "Fuse:Fuse_1812_4532Metric" (at 219.7100 59.6900 0) (hide yes) (effects (font (size 1.27 1.27))))
  (pin "1")
  (pin "2"))
 (wire (pts (xy 219.7100 55.8800) (xy 219.7100 52.0700)) (stroke (width 0) (type default)))
 (symbol
  (lib_id "power:+5V")
  (at 219.7100 52.0700 0)
  (unit 1)
  (exclude_from_sim no)(in_bom yes)(on_board yes)(dnp no)
  (property "Reference" "#PWR136" (at 219.7100 49.5300 0) (hide yes) (effects (font (size 1.27 1.27)) (justify left)))
  (property "Value" "+5V" (at 219.7100 54.6100 0) (hide yes) (effects (font (size 1.27 1.27)) (justify left)))
  (property "Footprint" "" (at 219.7100 52.0700 0) (hide yes) (effects (font (size 1.27 1.27))))
  (pin "1"))
 (wire (pts (xy 219.7100 63.5000) (xy 219.7100 67.3100)) (stroke (width 0) (type default)))
 (global_label "VBUS_B_PF" (shape bidirectional) (at 219.7100 67.3100 270) (effects (font (size 1.27 1.27)) (justify left)))
 (symbol
  (lib_id "Device:FerriteBead")
  (at 240.0300 59.6900 0)
  (unit 1)
  (exclude_from_sim no)(in_bom yes)(on_board yes)(dnp no)
  (property "Reference" "FB2" (at 240.0300 57.1500 0)  (effects (font (size 1.27 1.27)) (justify left)))
  (property "Value" "600R" (at 240.0300 62.2300 0)  (effects (font (size 1.27 1.27)) (justify left)))
  (property "Footprint" "Inductor_SMD:L_0805_2012Metric" (at 240.0300 59.6900 0) (hide yes) (effects (font (size 1.27 1.27))))
  (pin "1")
  (pin "2"))
 (wire (pts (xy 240.0300 55.8800) (xy 240.0300 52.0700)) (stroke (width 0) (type default)))
 (global_label "VBUS_B_PF" (shape bidirectional) (at 240.0300 52.0700 90) (effects (font (size 1.27 1.27)) (justify left)))
 (wire (pts (xy 240.0300 63.5000) (xy 240.0300 67.3100)) (stroke (width 0) (type default)))
 (global_label "VBUS_B" (shape bidirectional) (at 240.0300 67.3100 270) (effects (font (size 1.27 1.27)) (justify left)))
 (symbol
  (lib_id "Device:C")
  (at 270.5100 59.6900 0)
  (unit 1)
  (exclude_from_sim no)(in_bom yes)(on_board yes)(dnp no)
  (property "Reference" "C23" (at 270.5100 57.1500 0)  (effects (font (size 1.27 1.27)) (justify left)))
  (property "Value" "10uF" (at 270.5100 62.2300 0)  (effects (font (size 1.27 1.27)) (justify left)))
  (property "Footprint" "Capacitor_SMD:C_0805_2012Metric" (at 270.5100 59.6900 0) (hide yes) (effects (font (size 1.27 1.27))))
  (pin "1")
  (pin "2"))
 (wire (pts (xy 270.5100 55.8800) (xy 270.5100 52.0700)) (stroke (width 0) (type default)))
 (global_label "VBUS_B" (shape bidirectional) (at 270.5100 52.0700 90) (effects (font (size 1.27 1.27)) (justify left)))
 (wire (pts (xy 270.5100 63.5000) (xy 270.5100 67.3100)) (stroke (width 0) (type default)))
 (symbol
  (lib_id "power:GND")
  (at 270.5100 67.3100 0)
  (unit 1)
  (exclude_from_sim no)(in_bom yes)(on_board yes)(dnp no)
  (property "Reference" "#PWR137" (at 270.5100 64.7700 0) (hide yes) (effects (font (size 1.27 1.27)) (justify left)))
  (property "Value" "GND" (at 270.5100 69.8500 0) (hide yes) (effects (font (size 1.27 1.27)) (justify left)))
  (property "Footprint" "" (at 270.5100 67.3100 0) (hide yes) (effects (font (size 1.27 1.27))))
  (pin "1"))
 (symbol
  (lib_id "Device:C")
  (at 284.4800 59.6900 0)
  (unit 1)
  (exclude_from_sim no)(in_bom yes)(on_board yes)(dnp no)
  (property "Reference" "C24" (at 284.4800 57.1500 0)  (effects (font (size 1.27 1.27)) (justify left)))
  (property "Value" "100nF" (at 284.4800 62.2300 0)  (effects (font (size 1.27 1.27)) (justify left)))
  (property "Footprint" "Capacitor_SMD:C_0603_1608Metric" (at 284.4800 59.6900 0) (hide yes) (effects (font (size 1.27 1.27))))
  (pin "1")
  (pin "2"))
 (wire (pts (xy 284.4800 55.8800) (xy 284.4800 52.0700)) (stroke (width 0) (type default)))
 (global_label "VBUS_B" (shape bidirectional) (at 284.4800 52.0700 90) (effects (font (size 1.27 1.27)) (justify left)))
 (wire (pts (xy 284.4800 63.5000) (xy 284.4800 67.3100)) (stroke (width 0) (type default)))
 (symbol
  (lib_id "power:GND")
  (at 284.4800 67.3100 0)
  (unit 1)
  (exclude_from_sim no)(in_bom yes)(on_board yes)(dnp no)
  (property "Reference" "#PWR138" (at 284.4800 64.7700 0) (hide yes) (effects (font (size 1.27 1.27)) (justify left)))
  (property "Value" "GND" (at 284.4800 69.8500 0) (hide yes) (effects (font (size 1.27 1.27)) (justify left)))
  (property "Footprint" "" (at 284.4800 67.3100 0) (hide yes) (effects (font (size 1.27 1.27))))
  (pin "1"))
 (symbol
  (lib_id "power:PWR_FLAG")
  (at 260.3500 44.4500 0)
  (unit 1)
  (exclude_from_sim no)(in_bom yes)(on_board yes)(dnp no)
  (property "Reference" "#FLG139" (at 260.3500 41.9100 0) (hide yes) (effects (font (size 1.27 1.27)) (justify left)))
  (property "Value" "VBUS_B" (at 260.3500 46.9900 0) (hide yes) (effects (font (size 1.27 1.27)) (justify left)))
  (property "Footprint" "" (at 260.3500 44.4500 0) (hide yes) (effects (font (size 1.27 1.27))))
  (pin "1"))
 (global_label "VBUS_B" (shape bidirectional) (at 260.3500 44.4500 0) (effects (font (size 1.27 1.27)) (justify left)))
 (text "Front host = SoM USB1, Back host (Vevor printer) = SoM USB2. VBUS from +5V via poly-fuse + ferrite + USBLC6 ESD." (at 39.3700 39.3700 0) (effects (font (size 2.2 2.2)) (justify left)))
 (sheet_instances
  (path "" (page "5")))
 (embedded_fonts no))
